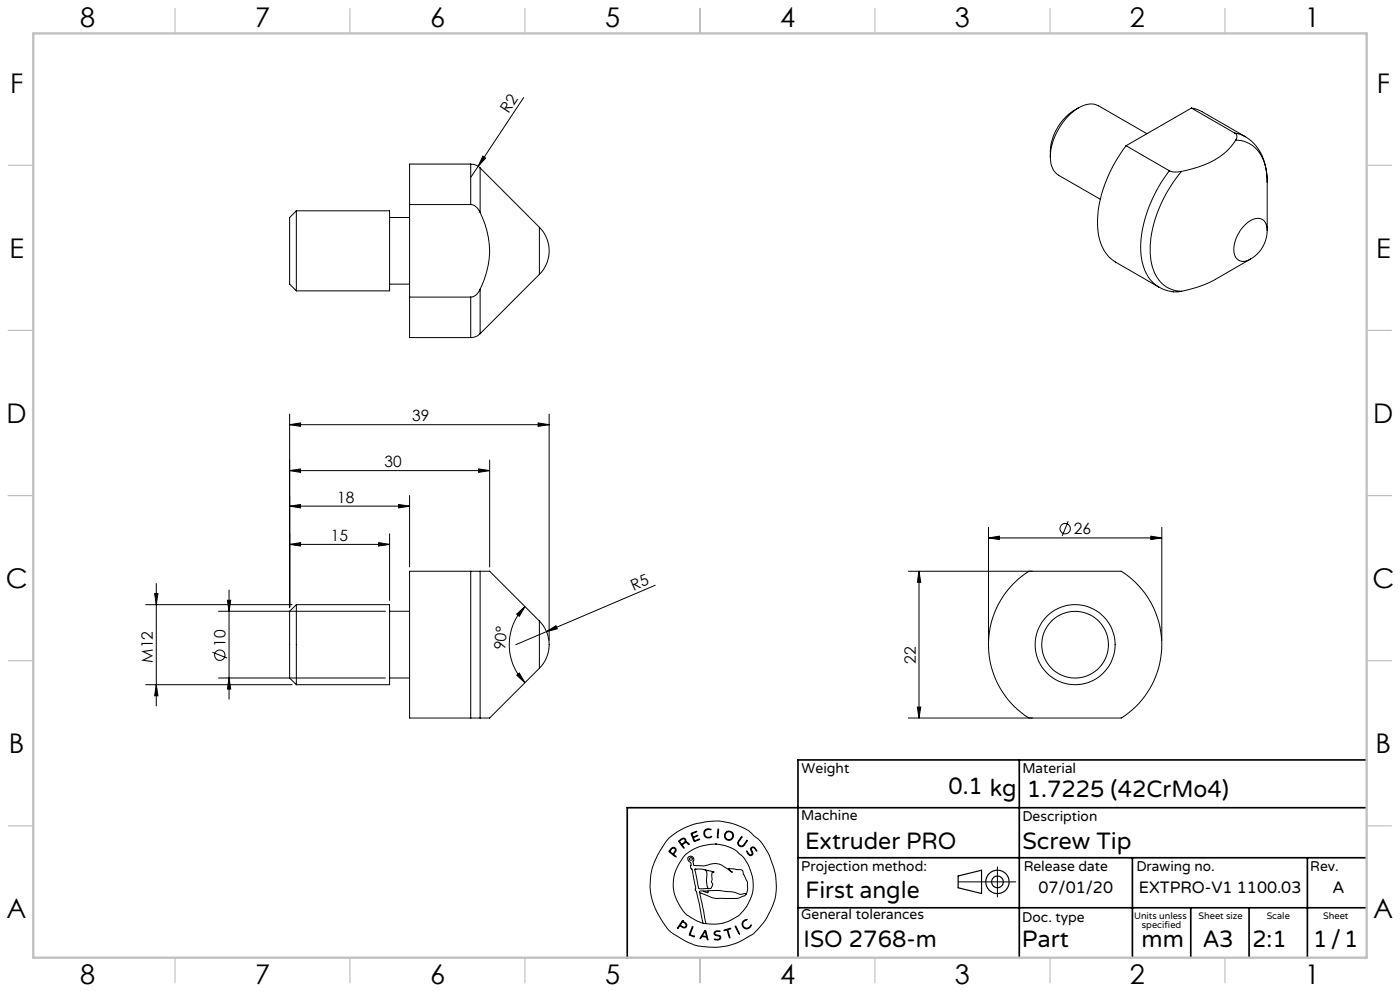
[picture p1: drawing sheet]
<svg xmlns="http://www.w3.org/2000/svg" width="420mm" height="297mm" viewBox="0 0 420 297" stroke-linecap="round" stroke-linejoin="round" font-family="sans-serif">
<g fill="none" stroke="#000" stroke-width=".3">
<path d="M157.1 29.2l-13.7 20.6M323.6 32.3a15.6 15.6 0 0 0-8.5 14.7M357.4 32.4l1.6 .4 1.6 .7 13 7.5-3.2-1.1M357.4 32.4l-19.6 11.3M357.4 32.4l13 7.5M370.4 39.9a1.35 1.35 0 0 1 .3 2.1M141.2 49.2a4.1 4.1 0 0 1 2.8 1.1M141.2 49.2h-18.3v12.1M141.2 49.2v12.1M143.4 49.8l-2.2 3.4M144 50.3v13.4M144 50.3l17.8 17.8"/>
<path d="M144.9 46.8l.8 .6-2.3 2.4zM315.1 47a6.1 6.1 0 0 0 2.5 5.5l12.5 7.2M337.8 43.7a39 39 0 0 0-8.5 24 12.5 12.5 0 0 0 5.3 10.8l13 7.5M337.8 43.7l13 7.5M344.1 40.1l-14.5-8.4a6.5 6.5 0 0 0-6.8 1.1 19.1 19.1 0 0 0-7.7 14.2M350.8 51.2a5.7 5.7 0 0 0 3.7 .2M350.8 51.2a39.2 39.2 0 0 0-8.6 24 12.5 12.5 0 0 0 5.4 10.8M354.5 51.4a38.3 38.3 0 0 0-9.4 24.4 11.5 11.5 0 0 0 6.2 10.9l1.5 .4 1.7 .2M370.7 42a20.6 20.6 0 0 1-13.2 8.7l-3 .7M370.7 42a9.4 9.4 0 0 1 9 8.4l.5 4.1v14.5M373.6 41a13.9 13.9 0 0 1 6.5 11.6l.1 2M88.9 63.2h28v24h-28"/>
<path d="M88.9 63.2v24M88.9 63.2l-2 2v20l2 2M116.9 65.2h6M122.9 61.3v27.7M122.9 61.3h18.3M141.2 61.3a3.5 3.5 0 0 1 2.8 2.4M144 63.7a24.6 24.6 0 0 1 0 23M161.8 68.1a10 10 0 0 1 0 14.1M161.8 68.1v14.1M375.1 77.6l-12.3 7.1-3.5 1.3-4.8 1.3M380.2 69a9.9 9.9 0 0 1-5.1 8.6M380.2 69a3 3 0 0 0-1.4-3.2 3 3 0 0 0-3.4 .2 10.4 10.4 0 0 0-5 10.4 2.92 2.92 0 0 0 4.7 1.2"/>
<path d="M116.9 85.2h6M122.9 89v12.2h18.3M122.9 89h18.3M141.2 89v12.2M144 86.7a3.4 3.4 0 0 1-2.8 2.3M144 86.7v13.3M161.8 82.2l-17.8 17.8M347.6 86a10.2 10.2 0 0 0 6.9 1.3M144 100a4.1 4.1 0 0 1-2.8 1.2M86.9 127.3l3.3-.6v1.1zM86.9 124.1v57.8M86.9 127.3h77.8"/>
<path d="M146.9 137.9v32M161.4 126.7l3.3 .6-3.3 .5zM164.7 124.1v67.8M86.9 151.7l3.3-.5v1zM86.9 141l3.3-.5v1.1zM86.9 151.7h36M86.9 141h60M116.9 160v19.9M119.6 151.2l3.3 .5-3.3 .5zM122.9 148.5v21.4M143.6 140.5l3.3 .5-3.3 .6zM296.5 158v33.9"/>
<path d="M320.5 156.2l-1.8 4.5M348.5 158v33.9M46.4 177.9h1l-.5 3.3zM46.9 174.9v36.7M68.2 179.9h1l-.5 3.3zM68.7 176.8v32.7M86.9 163.2l3.3-.6v1.1zM86.9 163.2h30M113.6 162.6l3.3 .6-3.3 .5zM141.2 171.2v44M141.2 171.2h-18.3v44h18.3M141.2 171.2h2.8"/>
<path d="M144 171.2v44M144 171.2h2.9M146.9 171.2l14.9 14.9M196.6 175.4l-32.7 13.9M272.5 171.2h63.9a26 26 0 0 1 0 44h-63.9M275.7 171.2v44M275.7 171.2l.5 3.3h-1zM296.5 161.2l3.3-.5v1zM296.5 161.2h52M308.7 171.2a26 26 0 0 0 0 44M345.2 160.7l3.3 .5-3.3 .5zM43.7 181.2h43.9"/>
<path d="M63.7 195.5l4.5 1.7M65.5 183.2h50.1M88.9 181.2v24M88.9 181.2h28v24h-28M88.9 181.2l-2 2v20l2 2M116.9 183.2h6M155 184l2.5-2.2-1.7 2.9zM157.5 181.8a16.2 16.2 0 0 0 0 22.8M161.8 186.1a10 10 0 0 1 0 14.2M161.8 186.1v14.2M163.9 189.3l2.9-1.8 .4 1zM163.9 189.3l-9.2 3.9"/>
<path d="M43.7 205.2h43.9M46.9 205.2l.5 3.3h-1zM65.5 203.2h50.1M68.7 203.2l.5 3.3h-1zM116.9 203.2h6M141.2 215.2h2.8M144 215.2h2.9M155 202.3l.8-.6 1.7 2.9zM161.8 200.3l-14.9 14.9M275.2 211.9h1l-.5 3.3zM200.4 251.4l2.8-2.1 2.3-1.3 2.6-1 4.4-.8 3.3-.1 3.8 .7 3.1 1.2 2 1.1 2.8 2.4 1.5 1.7 1.9 3.3 1.6 4.9 .4 3.9-.3 3.6-.9 2.7-2 4.1-1.7 2.1a16.3 16.3 0 0 1-6 4.4l-3.2 1.1-3.3 .6-3.4-.1-2.9-.3-2.7-1-4.5-2.6-1.3-1.1-1.3-1.6-1.9-3.1-1.4-3-.8-2.6-.3-3.2 .3-3.5 .9-3.1 2-4.1zM201.2 254.5l.5-.5h.7l.4 .6-.1 .7a.64 .64 0 0 0-.3 1.1l.4 .4-1.6-1.1a.48 .48 0 0 1-.4-.8z"/>
<path d="M201.6 254.3l.6-.1 .3 .2 .1 .4-.3 .6a.45 .45 0 0 1-.3 .4 .45 .45 0 0 1-.5-.2 .67 .67 0 0 1-.4-.7 .67 .67 0 0 1 .5-.6zM203.6 252l1.4-.8 .6 .2 .2 .6a.36 .36 0 0 0 0 .4 .36 .36 0 0 0 .4 .1l.5 .6-.7-.5-.6 .1a.58 .58 0 0 0-.6 .4 .58 .58 0 0 0 .2 .6l.2 .5-1.4-1.8zM203.9 252.1l.9-.6h.5l.3 .6-.6 .6a.52 .52 0 0 1-.6 .3 .52 .52 0 0 1-.4-.6zM207.3 249.8l1.7-.6-1 .5a.57 .57 0 0 0-.2 .9 .57 .57 0 0 0 .9-.1l.6-.1-.9 .5a.43 .43 0 0 0-.4 .4 .43 .43 0 0 0 .3 .4l.1 .3 1.5-.5-1.7 .7zM208.8 249.2h.1M211.4 248.9l.9-.5 1 .1v.2l-1-.1-.6 .2-.2 .4-.1 .8 .2 .5 .5 .4 1.4-.1-.8 .3-1.1-.3-.5-.9zM214.6 253l2.7 .4 2 .7 1.4 .7 2.2 1.9 1.6 2.4 1.1 3.3 .3 1.7v2.5l-.5 2.2-1.4 2.8-2.5 2.9-2.4 1.4-2.1 .7-2.1 .4-3.1-.2M214.6 253l-1.7 .1-3.3 .7-1.8 .8-2 1.4-.9 1-1.5 2.4-1 2.3-.3 1.6-.1 2.5 .4 2.2 .6 1.7 1.5 2.6 1.7 2 2.6 1.6 2.1 .8M214.6 253h.1M215.4 248.5h.2v.4l-.2 2.1-.2 .1zM222.4 250.8l.1-.1 .1 .2-1.1 1.8 .5 .7h.9l1-1.4 .3-.1-.8 1.3-.7 .5-1-.3-.4-.7 .2-.7zM224 255.1l.8 .9 .4 .2 .4-.3-.4-1.3 .2-.7 1 .1 .6 .9-.1 .2-.7-1-.7 .1-.1 .4 .5 1.3-.5 .5-1-.4z"/>
<path d="M299.2 259.8v9M204.6 276.1l.8 .3 .7 .7-.4 .9h-.9a.69 .69 0 0 0-.8-.5 .69 .69 0 0 0-.6 .7h-.2l.1-.2zM204.8 276.3l.9 .6 .1 .6-.4 .4-1-.4a.35 .35 0 0 1-.2-.3 .35 .35 0 0 1 .2-.4zM204.8 276h.1M204.8 276.3h.1M207.6 277.8h.3l-.1 .3-.6 1.5a.52 .52 0 0 0 0 .6 .52 .52 0 0 0 .6 .2l.6 .4-1.5-.5a2.21 2.21 0 0 1 .5-1.9zM208.4 260.5h2.3l2.9 .7 .6 .3a.35 .35 0 0 0-.5-.2 .35 .35 0 0 0-.1 .6v1.8l-.2 .6 .4 .8-.4 1.1-3.1 .2a.83 .83 0 0 1-.8-.3 .83 .83 0 0 1-.1-.9zM208.5 260.5h.1M209.9 267.5l1.9 9.3M209.9 267.5l3.7 1.5 1.3 .3 6.3-.1 2.1-.7 .5-.4M210.9 276.7l.9 .1M211 267h-1.1v.5"/>
<path d="M211.2 260.6a2.03 2.03 0 0 1 .8 2.6l.1 2.1 .2 .7-.2 .3M211.4 278.9h.3l.1 .4 .6 2.2-.2 .1a.93 .93 0 0 0-1.2-.9h-.4l-.4 .6h-.2zM211.5 279.3l.4 1.2-.4 .1a.46 .46 0 0 1-.7-.2 .46 .46 0 0 1 .3-.6zM211.5 279.3h.1M212.1 260.9h.1M212.4 267l3.2-.1 4.2 .4 2.3 .7 1.5-.2 .2 .3M212.4 267v.6l-1.4-.6M212.4 267h-1.4M214.4 279.3l.6-.3 1 .1-1.1 .1-.4 .4 .2 .5 1.4 .5 .2 .4-.3 .5-.6 .2-1.1-.1v-.2h1.4l.3-.3-.2-.5-1.1-.3-.4-.3zM217.1 278.8l2.2-.6-1 .5 .6 2.4-.8-2.4-.8 .2zM220.6 277.5l1.3 2.2-.1 .3zM223 276.1l.6-.4 .5-.1-.8 .5-.5 .7 .3 .8 .5 .5h.9l.7-.8a.39 .39 0 0 1 .1 .4 .39 .39 0 0 1-.3 .3l-.9 .4-.9-.3-.6-1z"/>
<path d="M223.8 268.1l.4-1.2 .1-2.4-1.8-3.8-3.8-.4-.1 .2 1.1 .9h-.1l-3.1-2.1-1.7-.5-3.6 .7-3-.1-.3-1 .3-.7-.2-.6-.5-.5-.8 .1-.4 .4v.5l1 1.1-.1 1.2 .4 .7 1.1 5.4-.1 .7 .3 .4 .9 3.7 1.1 5.9M287.4 264.3h17.3"/>
<circle cx="319.6" cy="158.4" r="1.55"/>
<circle cx="65.9" cy="196.4" r="1.56"/>
<circle cx="322.5" cy="193.2" r="12"/>
<circle cx="322.5" cy="193.2" r="10"/>
<circle cx="207.2" cy="257.5" r=".45"/>
<circle cx="218.7" cy="250.4" r="1.17"/>
<circle cx="218.7" cy="250.4" r="1.37"/>
</g>
<g fill="none" stroke="#000" stroke-width=".35">
<path d="M287.4 262.5l7.1-1.7v7l-7.1-1.7z"/>
<circle cx="299.2" cy="264.3" r="3.5"/>
<circle cx="299.2" cy="264.3" r="1.75"/>
</g>
<path d="M305.8 227.7v59.2M410 227.7h-170.6v59.2M239.4 257.1h170.3M339.7 257.1v29.9M392.2 257.1v29.8M409.7 242.1h-221.5v45M239.4 272.1h170.6M357.2 272.1v14.8M374.7 272.1v14.8" fill="none" stroke="#000" stroke-width=".5"/>
<g fill="none" stroke="#c0c0c0" stroke-width=".35">
<path d="M52.5 2.5v7.5M105 2.5v7.5M157.5 2.5v7.5M210 2.5v7.5M262.5 2.5v7.5M315 2.5v7.5M367.5 2.5v7.5M2.5 49.5h7.5M410 49.5h7.5M2.5 99h7.5M410 99h7.5M2.5 148.5h7.5"/>
<path d="M410 148.5h7.5M2.5 198h7.5M410 198h7.5M2.5 247.5h7.5M410 247.5h7.5M52.5 287v7.5M105 287v7.5M157.5 287v7.5M210 287v7.5M262.5 287v7.5M315 287v7.5M367.5 287v7.5"/>
</g>
<path d="M10 10h400v277h-400z" fill="none" stroke="#c0c0c0" stroke-width=".7"/>
<g fill="#000">
<path d="M144.9 46.8l.8 .6-2.3 2.4zM163.9 189.3l2.9-1.8 .4 1z"/>
<path d="M86.9 151.7l3.3-.5v1zM119.6 151.2l3.3 .5-3.3 .5zM86.9 163.2l3.3-.6v1.1zM113.6 162.6l3.3 .6-3.3 .5zM86.9 141l3.3-.5v1.1zM143.6 140.5l3.3 .5-3.3 .6zM86.9 127.3l3.3-.6v1.1zM161.4 126.7l3.3 .6-3.3 .5z"/>
<path d="M345.2 160.7l3.3 .5-3.3 .5zM296.5 161.2l3.3-.5v1z"/>
<path d="M46.4 177.9h1l-.5 3.3zM46.9 205.2l.5 3.3h-1zM68.2 179.9h1l-.5 3.3zM68.7 203.2l.5 3.3h-1zM275.7 171.2l.5 3.3h-1zM275.2 211.9h1l-.5 3.3z"/>
<path d="M155 184l2.5-2.2-1.7 2.9zM155 202.3l.8-.6 1.7 2.9z"/>
</g>
<g font-size="8.1">
<text x="24" y="8">8</text>
<text x="76.5" y="8">7</text>
<text x="129" y="8">6</text>
<text x="181.5" y="8">5</text>
<text x="234" y="8">4</text>
<text x="286.5" y="8">3</text>
<text x="339" y="8">2</text>
<text x="391.5" y="8">1</text>
<text x="3" y="27.7">F</text>
<text x="413" y="27.7">F</text>
<text x="2.8" y="77.2">E</text>
<text x="412.8" y="77.2">E</text>
<text x="2" y="126.7">D</text>
<text x="412" y="126.7">D</text>
<text x="1.7" y="176.2">C</text>
<text x="411.7" y="176.2">C</text>
<text x="2.7" y="225.7">B</text>
<text x="412.7" y="225.7">B</text>
<text x="2" y="275.2">A</text>
<text x="412" y="275.2">A</text>
<text x="24" y="295">8</text>
<text x="76.5" y="295">7</text>
<text x="129" y="295">6</text>
<text x="181.5" y="295">5</text>
<text x="234" y="295">4</text>
<text x="286.5" y="295">3</text>
<text x="339" y="295">2</text>
<text x="391.5" y="295">1</text>
</g>
<g font-size="7.1">
<text x="284.5" y="237.9">0.1 kg</text>
<text x="308" y="239">1.7225 (42CrMo4)</text>
<text x="241.5" y="254.4">Extruder PRO</text>
<text x="306.7" y="254.4">Screw Tip</text>
<text x="241.6" y="269.2">First angle</text>
<text x="241.1" y="283.7">ISO 2768-m</text>
<text x="306.6" y="283.9">Part</text>
<text x="342.5" y="283.9">mm</text>
<text x="360.9" y="283.8">A3</text>
<text x="375.7" y="283.9">2:1</text>
<text x="393.9" y="283.9">1/1</text>
</g>
<g font-size="4.9">
<text x="311.5" y="267.6">07/01/20</text>
<text x="341.7" y="267.6">EXTPRO-V1 1100.03</text>
<text x="399.8" y="267.6">A</text>
</g>
<g font-size="4.7">
<text x="152.6" y="34.3" transform="rotate(-56 152.6 34.3)">R2</text>
<text x="123.6" y="126.2">39</text>
<text x="115.3" y="140">30</text>
<text x="101.2" y="150.7">18</text>
<text x="322.1" y="160.1">26</text>
<text x="99.3" y="162.1">15</text>
<text x="190" y="177.1" transform="rotate(-23 190 177.1)">R5</text>
<text x="67.7" y="193.8" transform="rotate(-90 67.7 193.8)">10</text>
<text x="151.5" y="194.9" transform="rotate(-84 151.5 194.9)">90°</text>
<text x="45.9" y="198.6" transform="rotate(-90 45.9 198.6)">M12</text>
<text x="274.7" y="198.9" transform="rotate(-90 274.7 198.9)">22</text>
</g>
<g font-size="4.2">
<text x="240.5" y="231.7">Weight</text>
<text x="306.7" y="231.7">Material</text>
<text x="240.4" y="245.9">Machine</text>
<text x="306.7" y="246.1">Description</text>
<text x="240.4" y="261.1">Projection method:</text>
<text x="307.1" y="261">Release date</text>
<text x="340.9" y="261">Drawing no.</text>
<text x="393.1" y="261">Rev.</text>
<text x="240.4" y="275.6">General tolerances</text>
<text x="306.7" y="276.3">Doc. type</text>
</g>
<g font-size="2.8">
<text x="340.2" y="275.3">Units unless</text>
<text x="359.6" y="275.3">Sheet size</text>
<text x="380" y="275.3">Scale</text>
<text x="396.9" y="275.3">Sheet</text>
<text x="342.6" y="278.2">specified</text>
</g>
</svg>
